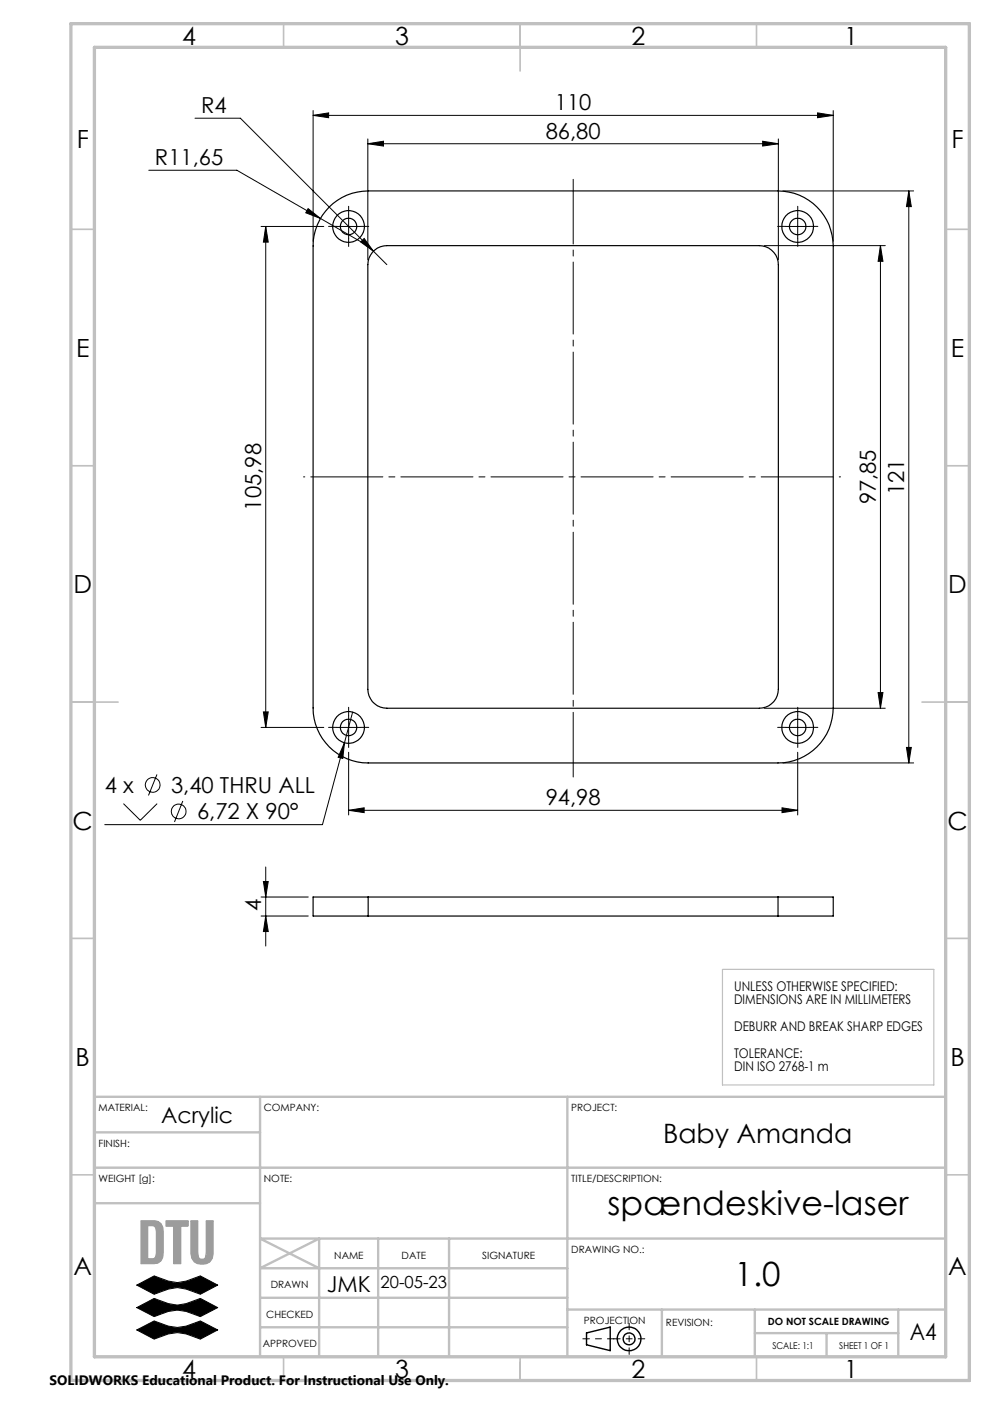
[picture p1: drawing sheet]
<svg xmlns="http://www.w3.org/2000/svg" width="210mm" height="297mm" viewBox="0 0 210 297" stroke-linecap="round" stroke-linejoin="round" font-family="sans-serif">
<path d="M28.9 271.8l3.7-1.9 3 1.1 1.9 .3 1.9-.3 3-1.1 3.6 1.9-3.6 2-3-1.1-1.9-.3-1.9 .3-3 1.1zM28.9 276.6l3.7-1.9 3 1.1 1.9 .3 1.9-.3 3-1.1 3.6 1.9-3.6 1.9a9.4 9.4 0 0 0-9.8 0zM28.9 281.3l3.7-1.9a9.4 9.4 0 0 0 9.8 0l3.6 1.9-3.6 2a9.4 9.4 0 0 0-9.8 0z" fill="none" stroke="#000" stroke-width=".21"/>
<g fill="none" stroke="#000" stroke-width=".3">
<path d="M124 282l5-1.3v5l-5-1.2z"/>
<circle cx="133" cy="283.2" r="1.25"/>
<circle cx="133" cy="283.2" r="2.5"/>
</g>
<path d="M29.8 258.3l2.8-.1a1.97 1.97 0 0 1 1.9 2.5v4.2a1.97 1.97 0 0 1-1.9 2.4l-2.8-.1zM31.3 259.3l1.3 .1 .3 .3 .2 .7v4.7l-.2 .8-.6 .4h-1zM35.2 258.2l4.6 .1-.1 1.1h-1.5l-.1 7.9h-1.4v-7.9h-1.5zM40.4 258.3h1.4v6.7l.2 1a.88 .88 0 0 0 1.4 0l.2-1 .1-6.8 1.4 .1v6.8a2.38 2.38 0 0 1-1.9 2.4 2.38 2.38 0 0 1-2.6-1.3l-.2-1.1z" fill="none" stroke="#999" stroke-width=".21"/>
<path d="M133.1 279.9v6.6M123.3 283.2h6.6M136.4 283.2h-6.6" fill="none" stroke="#000" stroke-width=".21" stroke-dasharray="15.2 1.3 1.3 1.3" stroke-dashoffset="13.8"/>
<path d="M152.8 205.1h44.7v24.4h-44.7z" fill="none" stroke="#c0c0c0" stroke-width=".25"/>
<g fill="none" stroke="#c0c0c0" stroke-width=".35">
<path d="M60 5v5M110 5v10M160 5v5M15 48.5h5M200 48.5h5M15 98.5h5M200 98.5h5M15 148.5h10M195 148.5h10M15 198.5h5M200 198.5h5M15 248.5h5"/>
<path d="M200 248.5h5M60 287v5M110 287v5M160 287v5"/>
</g>
<g fill="none" stroke="#c0c0c0" stroke-width=".5">
<path d="M20 232h180v55h-180zM20 239.5h35M55 232v55M120 232v55M20 247h180M20 254.5h35M55 274.5h65M80 262v25M95 262v25M120 277h80M120 268.3h-65l12.5-6.3v25M140 277v10"/>
<path d="M159.6 277v10M190 277v10M200 262h-145l12.5 6.3M55 280.8h65M159.6 282h30.4M174.8 282v5"/>
</g>
<path d="M15 5h190v287h-190zM20 10h180v277h-180z" fill="none" stroke="#c0c0c0" stroke-width=".7"/>
<path d="M28.9 271.8l3.7 2a9.7 9.7 0 0 1 6.4-1.2l3.4 1.2 3.6-2-3.6-1.9a9.7 9.7 0 0 1-6.5 1.2l-3.3-1.2zM28.9 276.6l3.7 1.9a11 11 0 0 1 5.8-1.3l1.3 .3 2.7 1 3.6-1.9-3.6-1.9a9.7 9.7 0 0 1-6.5 1.2l-3.3-1.2zM28.9 281.3l3.7 2a9.9 9.9 0 0 1 6.4-1.2l3.4 1.2 3.6-2-3.6-1.9a9.9 9.9 0 0 1-6.5 1.2l-3.3-1.2z" fill-rule="evenodd" fill="#000"/>
<path d="M31.3 259.3l1.3 .1 .5 .8v5.1l-.2 .6-.5 .4h-1.1zM29.9 258.2l-.1 9.1h2.8a1.97 1.97 0 0 0 1.9-2.4v-4.2a1.97 1.97 0 0 0-1.9-2.5zM35.2 258.2v1.2h1.5v7.9h1.5v-7.9h1.5l.1-1.1zM40.4 258.2v6.9a2.32 2.32 0 0 0 3.3 2.2 1.98 1.98 0 0 0 1.4-2.2v-6.8l-1.4-.1-.1 7.5a.9 .9 0 0 1-1.1 .7 .9 .9 0 0 1-.7-1.2v-6.9z" fill-rule="evenodd" fill="#999"/>
<g fill="none" stroke="#000" stroke-width=".21">
<path d="M31.5 36h18.6l17.7 10.2M41.2 25h9.6l31 31M66.2 24.4l3.3-.5v1zM66.2 23.4v27.6M66.2 24.4h110M77.8 30.4l3.3-.5v1zM77.8 29.4v25.6M77.8 30.4h86.8M161.3 29.9l3.3 .5-3.3 .5zM164.6 29.4v25.6M172.9 23.9l3.3 .5-3.3 .5zM176.2 23.4v27.6"/>
<path d="M55.2 47.9h13.3M56.2 47.9l.5 3.3h-1zM56.2 47.9v106M65.2 44.1l2.6 2.1-3.1-1.2zM67.8 46.2l10.1 5.8M71.2 47.9h5M73.7 45.4v5M76.3 51.2l.7-.8 2 2.8zM161.6 52h25.6M165.6 40.4h27.6M166.2 47.9h5M168.7 45.4v5"/>
<path d="M186.2 52l.5 3.3h-1zM186.2 52v97.8M192.2 40.4l.5 3.3h-1zM192.2 40.4v121M55.2 153.9h13.3M55.7 150.6h1l-.5 3.3zM71.2 153.9h5M72.8 157.1l-.3 3.3-1-.2zM72.8 157.1l-4.6 17.3h-46M73.7 159.1v13.3M73.7 151.4v5M74.6 150.6l-1.8 6.5"/>
<path d="M161.6 149.8h25.6M166.2 153.9h5M168.7 159.1v13.3M168.7 151.4v5M185.7 146.5h1l-.5 3.3zM191.7 158.1h1l-.5 3.3zM26.1 170l3.6 3.5 3.5-3.5M33.2 163.8l-1.8 4.5M38.7 169.4l-1.8 4.5M73.7 171.4l3.3-.5v1zM73.7 171.4h95M165.4 170.9l3.3 .5-3.3 .5z"/>
<path d="M165.6 161.4h27.6M55.2 193.8h10M55.2 189.8h10M55.7 186.5h1l-.5 3.3zM56.2 193.8l.5 3.3h-1zM56.2 183.4v16.7"/>
<circle cx="32.3" cy="166" r="1.55"/>
<circle cx="37.8" cy="171.6" r="1.55"/>
</g>
<path d="M64.2 100.9h113.6" fill="none" stroke="#000" stroke-width=".21" stroke-dasharray="15.2 1.3 1.3 1.3" stroke-dashoffset="-1.5"/>
<path d="M121.2 164.4v-126.5" fill="none" stroke="#000" stroke-width=".21" stroke-dasharray="15.2 1.3 1.3 1.3" stroke-dashoffset="1.6"/>
<g fill="none" stroke="#000" stroke-width=".21" stroke-dasharray="15.2 1.3 1.3 1.3">
<path d="M71.2 47.9h-1.7M73.7 45.4v-1.8M73.7 50.4v1.7M76.2 47.9h1.8M166.2 47.9h-1.7M168.7 45.4v-1.8M168.7 50.4v1.7M171.2 47.9h1.8M71.2 153.9h-1.7M73.7 151.4v-1.8M73.7 156.4v1.7M76.2 153.9h1.8"/>
<path d="M166.2 153.9h-1.7M168.7 151.4v-1.8M168.7 156.4v1.7M171.2 153.9h1.8"/>
</g>
<g fill="#000">
<path d="M66.2 24.4l3.3-.5v1zM172.9 23.9l3.3 .5-3.3 .5zM73.7 171.4l3.3-.5v1zM165.4 170.9l3.3 .5-3.3 .5zM72.8 157.1l-1.3 3.1 1 .2zM65.2 44.1l-.5 .9 3.1 1.2zM76.3 51.2l2.7 2-2-2.8z"/>
<path d="M161.3 29.9l3.3 .5-3.3 .5zM77.8 30.4l3.3-.5v1z"/>
<path d="M186.2 52l.5 3.3h-1zM185.7 146.5h1l-.5 3.3zM56.2 47.9l.5 3.3h-1zM55.7 150.6h1l-.5 3.3z"/>
<path d="M191.7 158.1h1l-.5 3.3zM192.2 40.4l.5 3.3h-1z"/>
<path d="M56.2 193.8l.5 3.3h-1zM55.7 186.5h1l-.5 3.3z"/>
</g>
<g fill="none" stroke="#000" stroke-width=".25">
<path d="M69.6 43.8a11.5 11.5 0 0 1 8.3-3.4h86.6a11.7 11.7 0 0 1 11.7 11.6v97.8a11.7 11.7 0 0 1-11.7 11.6h-86.6a11.6 11.6 0 0 1-11.7-11.6v-97.8a11.7 11.7 0 0 1 3.4-8.2zM79.2 52.9a4 4 0 0 1 2.6-.9h78.8a4.1 4.1 0 0 1 4 4v89.8a4 4 0 0 1-4 4h-78.8a4.1 4.1 0 0 1-4-4v-89.8a4 4 0 0 1 1.4-3.1zM77.9 189.8h-11.7v4h11.7M77.9 193.8h86.6M77.9 189.8v4M77.9 189.8h86.6M164.5 189.8h11.7v4h-11.7M164.5 189.8v4"/>
<circle cx="73.7" cy="47.9" r="1.75"/>
<circle cx="73.7" cy="47.9" r="3.4"/>
<circle cx="168.7" cy="47.9" r="1.75"/>
<circle cx="168.7" cy="47.9" r="3.4"/>
<circle cx="73.7" cy="153.9" r="1.75"/>
<circle cx="73.7" cy="153.9" r="3.4"/>
<circle cx="168.7" cy="153.9" r="1.75"/>
<circle cx="168.7" cy="153.9" r="3.4"/>
</g>
<g font-size="7.1">
<text x="128.5" y="257.1">spændeskive-laser</text>
<text x="155.3" y="272.1">1.0</text>
</g>
<text font-size="5.6" x="140.2" y="241.7">Baby Amanda</text>
<g font-size="5.3">
<text x="38.5" y="9.5">4</text>
<text x="83.5" y="9.5">3</text>
<text x="133.6" y="9.5">2</text>
<text x="178.6" y="9.5">1</text>
<text x="16.2" y="31.3">F</text>
<text x="201.2" y="31.3">F</text>
<text x="16.1" y="75.5">E</text>
<text x="201.1" y="75.5">E</text>
<text x="15.5" y="125.5">D</text>
<text x="200.5" y="125.5">D</text>
<text x="15.4" y="175.5">C</text>
<text x="200.4" y="175.5">C</text>
<text x="16" y="225.5">B</text>
<text x="201" y="225.5">B</text>
<text x="15.5" y="269.8">A</text>
<text x="200.5" y="269.8">A</text>
<text x="38.5" y="291.5">4</text>
<text x="83.5" y="291.5">3</text>
<text x="133.6" y="291.5">2</text>
<text x="178.6" y="291.5">1</text>
</g>
<text font-size="4.9" x="192.4" y="283.5">A4</text>
<g font-size="4.7">
<text x="42.6" y="24">R4</text>
<text x="117.3" y="23.4">110</text>
<text x="115.4" y="29.4">86,80</text>
<text x="32.8" y="35">R11,65</text>
<text x="55.2" y="108" transform="rotate(-90 55.2 108)">105,98</text>
<text x="185.2" y="106.7" transform="rotate(-90 185.2 106.7)">97,85</text>
<text x="191.2" y="104.8" transform="rotate(-90 191.2 104.8)">121</text>
<text x="22.2" y="167.7">4 x</text>
<text x="36.2" y="167.7">3,40 THRU ALL</text>
<text x="41.7" y="173.3">6,72 X 90°</text>
<text x="115.4" y="170.4">94,98</text>
<text x="55.2" y="192.8" transform="rotate(-90 55.2 192.8)">4</text>
<text x="34.1" y="237.5">Acrylic</text>
<text x="69.1" y="273.3">JMK</text>
</g>
<text font-size="3.5" x="80.5" y="272.5">20-05-23</text>
<text font-size="2.9" x="10.5" y="292.9">SOLIDWORKS Educational Product. For Instructional Use Only.</text>
<g font-size="2.8">
<text x="155.3" y="209.6">UNLESS OTHERWISE SPECIFIED:</text>
<text x="155.3" y="212.4">DIMENSIONS ARE IN MILLIMETERS</text>
<text x="155.3" y="218.1">DEBURR AND BREAK SHARP EDGES</text>
<text x="155.3" y="223.7">TOLERANCE:</text>
<text x="155.3" y="226.5">DIN ISO 2768-1 m</text>
</g>
<g font-size="2.1">
<text x="20.8" y="235">MATERIAL:</text>
<text x="55.8" y="235">COMPANY:</text>
<text x="120.8" y="235">PROJECT:</text>
<text x="20.8" y="242.6">FINISH:</text>
<text x="20.8" y="250.1">WEIGHT [g]:</text>
<text x="55.8" y="250">NOTE:</text>
<text x="120.8" y="250">TITLE/DESCRIPTION:</text>
<text x="70.7" y="266.3">NAME</text>
<text x="84.9" y="266.3">DATE</text>
<text x="102" y="266.3">SIGNATURE</text>
<text x="120.8" y="265">DRAWING NO.:</text>
<text x="57.3" y="272.5">DRAWN</text>
<text x="56.3" y="278.8">CHECKED</text>
<text x="123.5" y="280">PROJECTION</text>
<text x="140.8" y="280.5">REVISION:</text>
<text x="162.4" y="280.3">DO NOT SCALE DRAWING</text>
<text x="55.6" y="285">APPROVED</text>
</g>
<g font-size="2">
<text x="163.4" y="285.4">SCALE: 1:1</text>
<text x="177.5" y="285.4">SHEET 1 OF 1</text>
</g>
</svg>
